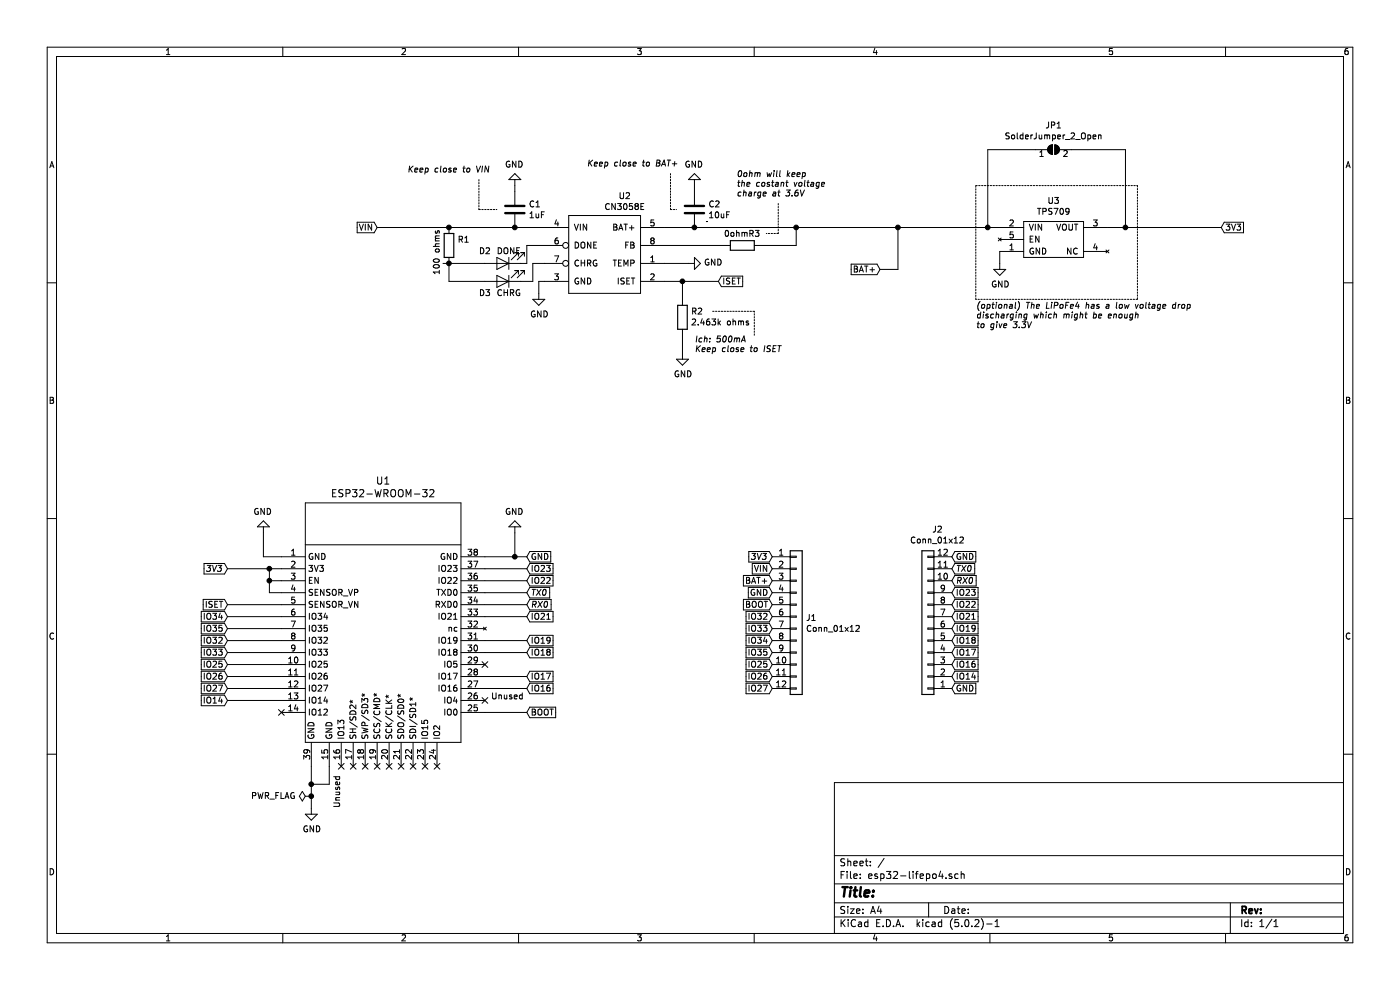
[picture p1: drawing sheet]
EESchema Schematic File Version 4
LIBS:esp32-lifepo4-cache
EELAYER 26 0
EELAYER END
$Descr A4 11693 8268
encoding utf-8
Sheet 1 1
Title ""
Date ""
Rev ""
Comp ""
Comment1 ""
Comment2 ""
Comment3 ""
Comment4 ""
$EndDescr
$Comp
L CN3XXX-LiFePO4:CN3058C U2
U 1 1
P 5050 2100
F 0 "U2" H 5218 2565 50  0000 C CNN
F 1 "CN3058E" H 5218 2474 50  0000 C CNN
F 2 "Housings_SOIC:SOIC-8_3.9x4.9mm_Pitch1.27mm" H 5250 2450 50  0001 C CNN
F 3 "" H 5250 2450 50  0001 C CNN
F 4 "C112011" H 0   0   50  0001 C CNN "LCSC"
	1    5050 2100
	1    0    0    -1  
$EndComp
$Comp
L Device:R R3
U 1 1
P 6200 2050
F 0 "R3" V 6100 2150 50  0000 C CNN
F 1 "0ohm" V 6100 2000 50  0000 C CNN
F 2 "Resistors:0805" V 6130 2050 50  0001 C CNN
F 3 "~" H 6200 2050 50  0001 C CNN
F 4 "C17477" H 0   0   50  0001 C CNN "LCSC"
	1    6200 2050
	0    1    1    0   
$EndComp
$Comp
L Device:R R2
U 1 1
P 5700 2650
F 0 "R2" H 5630 2604 50  0000 R CNN
F 1 "2.463k ohms" H 5630 2695 50  0000 R CNN
F 2 "Resistors:0805" V 5630 2650 50  0001 C CNN
F 3 "~" H 5700 2650 50  0001 C CNN
F 4 "C17526" H 5700 2650 50  0001 C CNN "LCSC"
	1    5700 2650
	-1   0    0    1   
$EndComp
$Comp
L Device:R R1
U 1 1
P 3750 2050
F 0 "R1" H 3680 2004 50  0000 R CNN
F 1 "100 ohms" V 3850 2300 50  0000 R CNN
F 2 "Resistors:0805" V 3680 2050 50  0001 C CNN
F 3 "~" H 3750 2050 50  0001 C CNN
F 4 "C17408" H 0   0   50  0001 C CNN "LCSC"
	1    3750 2050
	-1   0    0    1   
$EndComp
$Comp
L Device:C C2
U 1 1
P 5800 1750
F 0 "C2" H 5915 1796 50  0000 L CNN
F 1 "10uF" H 5915 1705 50  0000 L CNN
F 2 "Capacitors_SMD:C_0805" H 5838 1600 50  0001 C CNN
F 3 "~" H 5800 1750 50  0001 C CNN
F 4 "C15850" H 0   0   50  0001 C CNN "LCSC"
	1    5800 1750
	1    0    0    -1  
$EndComp
$Comp
L Device:C C1
U 1 1
P 4300 1750
F 0 "C1" H 4415 1796 50  0000 L CNN
F 1 "1uF" H 4415 1705 50  0000 L CNN
F 2 "Capacitors_SMD:C_0805" H 4338 1600 50  0001 C CNN
F 3 "~" H 4300 1750 50  0001 C CNN
F 4 "C28323" H 0   0   50  0001 C CNN "LCSC"
	1    4300 1750
	1    0    0    -1  
$EndComp
$Comp
L power:GND #PWR06
U 1 1
P 5700 2950
F 0 "#PWR06" H 5700 2700 50  0001 C CNN
F 1 "GND" H 5705 2777 50  0000 C CNN
F 2 "" H 5700 2950 50  0001 C CNN
F 3 "" H 5700 2950 50  0001 C CNN
	1    5700 2950
	1    0    0    -1  
$EndComp
$Comp
L power:GND #PWR08
U 1 1
P 5750 2200
F 0 "#PWR08" H 5750 1950 50  0001 C CNN
F 1 "GND" V 5755 2072 50  0000 R CNN
F 2 "" H 5750 2200 50  0001 C CNN
F 3 "" H 5750 2200 50  0001 C CNN
	1    5750 2200
	0    -1   -1   0   
$EndComp
$Comp
L power:GND #PWR03
U 1 1
P 4300 1550
F 0 "#PWR03" H 4300 1300 50  0001 C CNN
F 1 "GND" H 4305 1377 50  0000 C CNN
F 2 "" H 4300 1550 50  0001 C CNN
F 3 "" H 4300 1550 50  0001 C CNN
	1    4300 1550
	-1   0    0    1   
$EndComp
$Comp
L power:GND #PWR07
U 1 1
P 5800 1550
F 0 "#PWR07" H 5800 1300 50  0001 C CNN
F 1 "GND" H 5805 1377 50  0000 C CNN
F 2 "" H 5800 1550 50  0001 C CNN
F 3 "" H 5800 1550 50  0001 C CNN
	1    5800 1550
	-1   0    0    1   
$EndComp
Connection ~ 3750 1900
Wire Wire Line
	3750 1900 4300 1900
Connection ~ 4300 1900
Wire Wire Line
	4300 1900 4550 1900
Wire Wire Line
	5550 1900 5800 1900
Connection ~ 5800 1900
Wire Wire Line
	5800 1900 6650 1900
Wire Wire Line
	5550 2050 6050 2050
Wire Wire Line
	6350 2050 6650 2050
Wire Wire Line
	6650 2050 6650 1900
Connection ~ 6650 1900
Wire Wire Line
	5550 2350 5700 2350
Wire Wire Line
	5700 2350 5700 2500
Wire Wire Line
	5700 2800 5700 2950
$Comp
L Device:LED D2
U 1 1
P 4200 2200
F 0 "D2" H 4350 2100 50  0000 C CNN
F 1 "DONE" H 4150 2100 50  0000 C CNN
F 2 "LEDs:LED_0603" H 4200 2200 50  0001 C CNN
F 3 "~" H 4200 2200 50  0001 C CNN
F 4 "C2286" H 0   0   50  0001 C CNN "LCSC"
	1    4200 2200
	-1   0    0    1   
$EndComp
$Comp
L Device:LED D3
U 1 1
P 4200 2350
F 0 "D3" H 4350 2450 50  0000 C CNN
F 1 "CHRG" H 4150 2450 50  0000 C CNN
F 2 "LEDs:LED_0603" H 4200 2350 50  0001 C CNN
F 3 "~" H 4200 2350 50  0001 C CNN
F 4 "C2286" H 0   0   50  0001 C CNN "LCSC"
	1    4200 2350
	-1   0    0    1   
$EndComp
Wire Wire Line
	3700 2200 3750 2200
Connection ~ 3750 2200
Wire Wire Line
	3750 2200 4050 2200
Wire Wire Line
	3750 2200 3750 2350
Wire Wire Line
	3750 2350 4050 2350
Wire Wire Line
	4400 2200 4400 2050
Wire Wire Line
	4400 2050 4550 2050
Wire Wire Line
	4350 2350 4450 2350
Wire Wire Line
	4450 2350 4450 2200
Wire Wire Line
	4450 2200 4550 2200
$Comp
L power:GND #PWR05
U 1 1
P 4500 2450
F 0 "#PWR05" H 4500 2200 50  0001 C CNN
F 1 "GND" H 4505 2277 50  0000 C CNN
F 2 "" H 4500 2450 50  0001 C CNN
F 3 "" H 4500 2450 50  0001 C CNN
	1    4500 2450
	1    0    0    -1  
$EndComp
Text GLabel 3150 1900 0    50   Input ~ 0
VIN
Text GLabel 10200 1900 2    50   Input ~ 0
3V3
$Comp
L tps709:TPS709 U3
U 1 1
P 8800 2000
F 0 "U3" H 8800 2325 50  0000 C CNN
F 1 "TPS709" H 8800 2234 50  0000 C CNN
F 2 "TO_SOT_Packages_SMD:SOT-23-5" H 8250 1650 50  0001 C CNN
F 3 "" H 8250 1650 50  0001 C CNN
F 4 "1" H 8800 2000 50  0001 C CNN "ignorebom"
	1    8800 2000
	1    0    0    -1  
$EndComp
$Comp
L power:GND #PWR09
U 1 1
P 8350 2200
F 0 "#PWR09" H 8350 1950 50  0001 C CNN
F 1 "GND" H 8355 2027 50  0000 C CNN
F 2 "" H 8350 2200 50  0001 C CNN
F 3 "" H 8350 2200 50  0001 C CNN
	1    8350 2200
	1    0    0    -1  
$EndComp
Wire Wire Line
	8350 2200 8350 2100
$Comp
L Jumper:SolderJumper_2_Open JP1
U 1 1
P 8800 1250
F 0 "JP1" H 8800 1455 50  0000 C CNN
F 1 "SolderJumper_2_Open" H 8800 1364 50  0000 C CNN
F 2 "Jumpers:SMT-JUMPER_2_NO_SILK" H 8800 1250 50  0001 C CNN
F 3 "~" H 8800 1250 50  0001 C CNN
F 4 "" H 8800 1250 50  0001 C CNN "nobom"
F 5 "1" H 0   0   50  0001 C CNN "ignorebom"
	1    8800 1250
	1    0    0    -1  
$EndComp
Wire Wire Line
	8650 1250 8250 1250
Wire Wire Line
	8950 1250 9400 1250
Wire Wire Line
	9250 1900 9400 1900
Wire Wire Line
	8250 1250 8250 1900
Connection ~ 8250 1900
Wire Wire Line
	8250 1900 8350 1900
Wire Wire Line
	9400 1250 9400 1900
Connection ~ 9400 1900
Wire Wire Line
	9400 1900 10200 1900
Wire Notes Line
	8150 1550 9500 1550
Wire Notes Line
	9500 1550 9500 2500
Wire Notes Line
	9500 2500 8150 2500
Wire Notes Line
	8150 2500 8150 1550
Text Notes 8150 2750 0    50   Italic 0
(optional) The LiPoFe4 has a low voltage drop\ndischarging which might be enough\nto give 3.3V
Wire Wire Line
	4400 2200 4350 2200
Text Notes 6150 1650 0    50   Italic 0
0ohm will keep\nthe costant voltage\ncharge at 3.6V
Wire Notes Line
	6500 1700 6500 1950
Wire Notes Line
	6500 1950 6400 1950
Text Notes 3400 1450 0    50   Italic 0
Keep close to VIN
Text Notes 4900 1400 0    50   Italic 0
Keep close to BAT+
Wire Notes Line
	5600 1450 5600 1750
Wire Notes Line
	5600 1750 5650 1750
Wire Notes Line
	4000 1500 4000 1750
Wire Notes Line
	4000 1750 4150 1750
Text Notes 5800 2950 0    50   Italic 0
Ich: 500mA\nKeep close to ISET
Wire Notes Line
	6300 2800 6300 2600
Wire Notes Line
	6300 2600 5950 2600
$Comp
L esp32-wroom-32:ESP32-WROOM-32 U1
U 1 1
P 3200 5200
F 0 "U1" H 3200 6387 60  0000 C CNN
F 1 "ESP32-WROOM-32" H 3200 6281 60  0000 C CNN
F 2 "symbols:ESP32-WROOM-32-Espressif-Symbol-Kicad-62379" H 3250 5100 60  0001 C CNN
F 3 "" H 3250 5100 60  0001 C CNN
F 4 "C95209" H 0   0   50  0001 C CNN "LCSC"
	1    3200 5200
	1    0    0    -1  
$EndComp
NoConn ~ 2950 6400
NoConn ~ 3050 6400
NoConn ~ 3150 6400
NoConn ~ 3250 6400
NoConn ~ 3350 6400
NoConn ~ 3450 6400
Text GLabel 1900 4750 0    50   Input Italic 0
3V3
Wire Wire Line
	1900 4750 2250 4750
$Comp
L power:GND #PWR01
U 1 1
P 2200 4450
F 0 "#PWR01" H 2200 4200 50  0001 C CNN
F 1 "GND" H 2205 4277 50  0000 C CNN
F 2 "" H 2200 4450 50  0001 C CNN
F 3 "" H 2200 4450 50  0001 C CNN
	1    2200 4450
	-1   0    0    1   
$EndComp
Wire Wire Line
	2200 4650 2350 4650
$Comp
L power:GND #PWR02
U 1 1
P 2600 6750
F 0 "#PWR02" H 2600 6500 50  0001 C CNN
F 1 "GND" H 2605 6577 50  0000 C CNN
F 2 "" H 2600 6750 50  0001 C CNN
F 3 "" H 2600 6750 50  0001 C CNN
	1    2600 6750
	1    0    0    -1  
$EndComp
$Comp
L power:GND #PWR04
U 1 1
P 4300 4450
F 0 "#PWR04" H 4300 4200 50  0001 C CNN
F 1 "GND" H 4305 4277 50  0000 C CNN
F 2 "" H 4300 4450 50  0001 C CNN
F 3 "" H 4300 4450 50  0001 C CNN
	1    4300 4450
	-1   0    0    1   
$EndComp
Wire Wire Line
	4050 4650 4300 4650
Wire Wire Line
	4300 4650 4300 4450
Wire Wire Line
	2600 6550 2750 6550
Wire Wire Line
	2750 6550 2750 6400
Wire Wire Line
	2600 6550 2600 6400
Text GLabel 4400 4950 2    50   Input Italic 0
TX0
Text GLabel 4400 5050 2    50   Input Italic 0
RX0
Wire Wire Line
	4050 4950 4400 4950
Wire Wire Line
	4050 5050 4400 5050
Wire Wire Line
	2350 4850 2250 4850
Connection ~ 2250 4750
Wire Wire Line
	2250 4750 2350 4750
Wire Wire Line
	2350 4950 2250 4950
Wire Wire Line
	2250 4750 2250 4850
Connection ~ 2250 4850
Wire Wire Line
	2250 4850 2250 4950
Text GLabel 1900 5050 0    50   Input ~ 0
ISET
Text GLabel 4400 5950 2    50   Input ~ 0
BOOT
Wire Wire Line
	4050 5950 4400 5950
NoConn ~ 3550 6400
NoConn ~ 4050 5550
NoConn ~ 2350 5950
NoConn ~ 3650 6400
Text GLabel 1900 5150 0    50   Input ~ 0
IO34
Text GLabel 1900 5550 0    50   Input ~ 0
IO25
Text GLabel 1900 5650 0    50   Input ~ 0
IO26
Text GLabel 1900 5750 0    50   Input ~ 0
IO27
Text GLabel 1900 5450 0    50   Input ~ 0
IO33
Text GLabel 1900 5350 0    50   Input ~ 0
IO32
Text GLabel 1900 5250 0    50   Input ~ 0
IO35
Text GLabel 1900 5850 0    50   Input ~ 0
IO14
Wire Wire Line
	1900 5050 2350 5050
Wire Wire Line
	1900 5150 2350 5150
Wire Wire Line
	1900 5250 2350 5250
Wire Wire Line
	1900 5350 2350 5350
Wire Wire Line
	1900 5450 2350 5450
Wire Wire Line
	1900 5550 2350 5550
Wire Wire Line
	1900 5650 2350 5650
Wire Wire Line
	1900 5750 2350 5750
Wire Wire Line
	1900 5850 2350 5850
Text GLabel 4400 5150 2    50   Input ~ 0
IO21
Text GLabel 4400 4850 2    50   Input ~ 0
IO22
Text GLabel 4400 4750 2    50   Input ~ 0
IO23
Wire Wire Line
	4050 4750 4400 4750
Wire Wire Line
	4050 4850 4400 4850
Wire Wire Line
	4050 5150 4400 5150
Text GLabel 4400 5350 2    50   Input ~ 0
IO19
Text GLabel 4400 5450 2    50   Input ~ 0
IO18
Text GLabel 4400 5650 2    50   Input ~ 0
IO17
Text GLabel 4400 5750 2    50   Input ~ 0
IO16
Wire Wire Line
	4050 5350 4400 5350
Wire Wire Line
	4050 5450 4400 5450
Wire Wire Line
	4050 5650 4400 5650
Wire Wire Line
	4050 5750 4400 5750
Text GLabel 6450 4650 0    50   Input Italic 0
3V3
Text GLabel 6450 5350 0    50   Input ~ 0
IO34
Text GLabel 6450 5550 0    50   Input ~ 0
IO25
Text GLabel 6450 5650 0    50   Input ~ 0
IO26
Text GLabel 6450 5750 0    50   Input ~ 0
IO27
Text GLabel 6450 5250 0    50   Input ~ 0
IO33
Text GLabel 6450 5150 0    50   Input ~ 0
IO32
Text GLabel 6450 5450 0    50   Input ~ 0
IO35
Text GLabel 7950 5650 2    50   Input ~ 0
IO14
Text GLabel 7950 4750 2    50   Input Italic 0
TX0
Text GLabel 7950 4850 2    50   Input Italic 0
RX0
Text GLabel 6450 5050 0    50   Input ~ 0
BOOT
Text GLabel 7950 5150 2    50   Input ~ 0
IO21
Text GLabel 7950 5050 2    50   Input ~ 0
IO22
Text GLabel 7950 4950 2    50   Input ~ 0
IO23
Text GLabel 7950 5250 2    50   Input ~ 0
IO19
Text GLabel 7950 5350 2    50   Input ~ 0
IO18
Text GLabel 7950 5450 2    50   Input ~ 0
IO17
Text GLabel 7950 5550 2    50   Input ~ 0
IO16
Text GLabel 7950 4650 2    50   Input ~ 0
GND
Text GLabel 4400 4650 2    50   Input ~ 0
GND
Wire Wire Line
	4300 4650 4400 4650
Connection ~ 4300 4650
Text GLabel 6450 4750 0    50   Input ~ 0
VIN
Text GLabel 7950 5750 2    50   Input ~ 0
GND
Text GLabel 6450 4950 0    50   Input ~ 0
GND
$Comp
L Connector_Generic:Conn_01x12 J1
U 1 1
P 6650 5150
F 0 "J1" H 6730 5142 50  0000 L CNN
F 1 "Conn_01x12" H 6730 5051 50  0000 L CNN
F 2 "Connectors Sparkfun:1X12" H 6650 5150 50  0001 C CNN
F 3 "~" H 6650 5150 50  0001 C CNN
F 4 "" H 6650 5150 50  0001 C CNN "nobom"
F 5 "1" H 0   0   50  0001 C CNN "ignorebom"
	1    6650 5150
	1    0    0    -1  
$EndComp
$Comp
L Connector_Generic:Conn_01x12 J2
U 1 1
P 7750 5250
F 0 "J2" H 7670 4425 50  0000 C CNN
F 1 "Conn_01x12" H 7670 4516 50  0000 C CNN
F 2 "Connectors Sparkfun:1X12" H 7750 5250 50  0001 C CNN
F 3 "~" H 7750 5250 50  0001 C CNN
F 4 "" H 7750 5250 50  0001 C CNN "nobom"
F 5 "1" H 0   0   50  0001 C CNN "ignorebom"
	1    7750 5250
	-1   0    0    1   
$EndComp
Text GLabel 6000 2350 2    50   Input ~ 0
ISET
Wire Wire Line
	5700 2350 6000 2350
Connection ~ 5700 2350
NoConn ~ 2850 6400
Text GLabel 7350 2250 0    50   Input ~ 0
BAT+
Text Notes 2850 6750 1    50   ~ 0
Unused
Text GLabel 6450 4850 0    50   Input ~ 0
BAT+
NoConn ~ 4050 5850
Text Notes 4100 5850 0    50   ~ 0
Unused
Wire Wire Line
	5550 2200 5750 2200
Wire Wire Line
	4500 2450 4500 2350
Wire Wire Line
	4500 2350 4550 2350
Wire Wire Line
	6650 1900 7500 1900
Wire Wire Line
	7350 2250 7500 2250
Wire Wire Line
	7500 2250 7500 1900
Connection ~ 7500 1900
Wire Wire Line
	7500 1900 8250 1900
Wire Wire Line
	4300 1550 4300 1600
Wire Wire Line
	5800 1550 5800 1600
Wire Wire Line
	2200 4450 2200 4650
Wire Wire Line
	2600 6550 2600 6650
Connection ~ 2600 6550
$Comp
L power:PWR_FLAG #FLG0101
U 1 1
P 2600 6650
F 0 "#FLG0101" H 2600 6725 50  0001 C CNN
F 1 "PWR_FLAG" V 2600 6778 50  0000 L CNN
F 2 "" H 2600 6650 50  0001 C CNN
F 3 "~" H 2600 6650 50  0001 C CNN
	1    2600 6650
	0    -1   -1   0   
$EndComp
Connection ~ 2600 6650
Wire Wire Line
	2600 6650 2600 6750
Wire Wire Line
	3150 1900 3750 1900
$EndSCHEMATC
